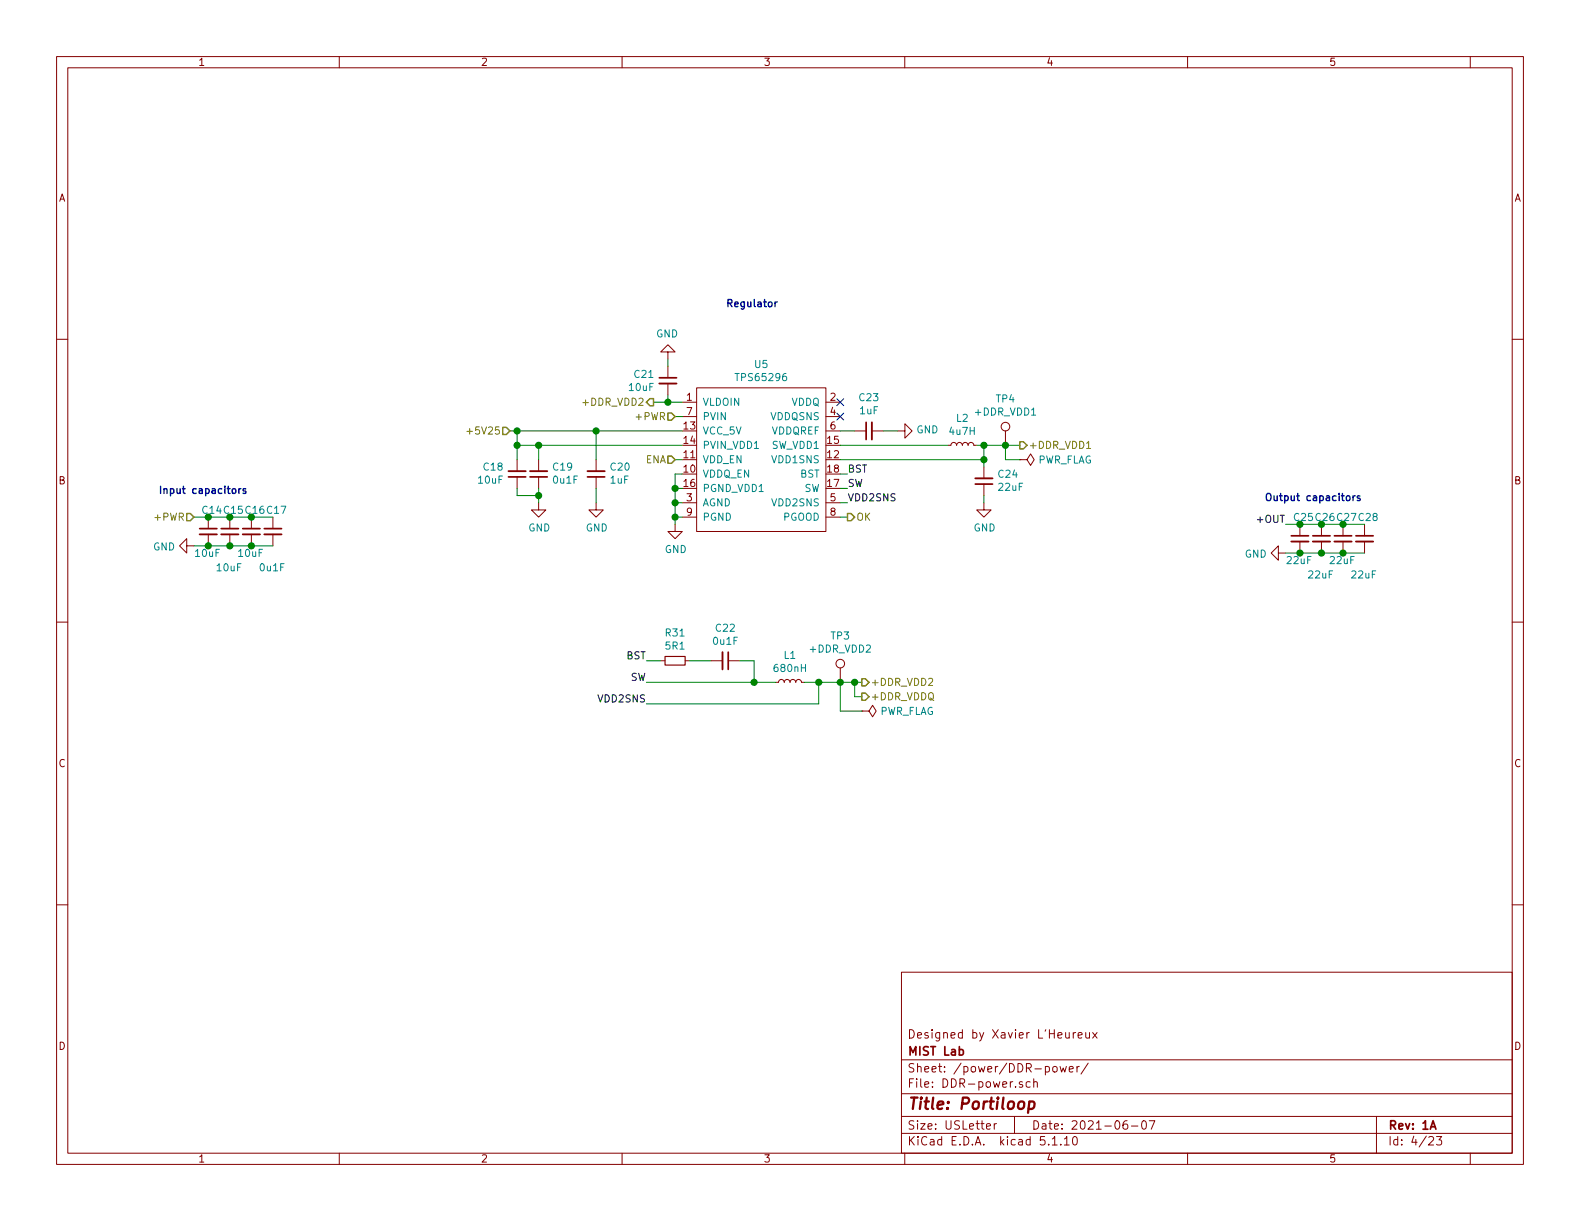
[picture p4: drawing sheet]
<svg xmlns="http://www.w3.org/2000/svg" width="279mm" height="216mm" viewBox="0 0 279 216" stroke-linecap="round" stroke-linejoin="round" font-family="sans-serif">
<g fill="none" stroke="#840000" stroke-width=".18">
<path d="M10 10h259.4v195.9h-259.4zM12 12h255.4v191.9h-255.4zM60 10v2M110 10v2M160 10v2M210 10v2M260 10v2M10 60h2M267.4 60h2M118.1 62.2h1.3l-1.3-1.2-1.3 1.2h1.3v1.3M118.1 64.8v2M118.1 67.8v2.1"/>
<path d="M120.6 71.1h2.6M120.6 73.7h2.6M123.2 68.6h22.8v25.4h-22.8zM146 76.2h2.6M146 71.1h2.6M146 73.7h2.6M151.1 76.2h2.1M154.2 76.2h2M158.7 76.2h1.3v-1.3l1.3 1.3-1.3 1.3v-1.3M167.6 78.7h.5l.2-.3 .3-.2 .4 .2 .2 .3 .1-.3 .3-.2 .4 .2 .2 .3 .1-.3 .3-.2 .4 .2 .2 .3 .1-.3 .3-.2 .4 .2 .2 .3h.5M177.8 76.2v2.5M33 96.5v-1.2l-1.3 1.2 1.3 1.3v-1.3h1.3"/>
<path d="M36.8 91.4v2.1M36.8 94.5v2M40.6 91.4v2.1M40.6 94.5v2M44.4 91.4v2.1M44.4 94.5v2M48.3 91.4v2.1M48.3 94.5v2M91.4 81.3v2M91.4 84.3v2.1M95.2 88.9v1.3h1.3l-1.3 1.2-1.2-1.2h1.2M95.2 81.3v2"/>
<path d="M95.2 84.3v2.1M105.4 88.9v1.3h1.3l-1.3 1.2-1.3-1.2h1.3M105.4 81.3v2M105.4 84.3v2.1M119.4 92.7v1.3h1.2l-1.2 1.3-1.3-1.3h1.3M120.6 88.9h2.6M120.6 91.4h2.6M146 88.9h2.6M146 91.4h2.6M174 88.9v1.3h1.3l-1.3 1.2-1.3-1.2h1.3M174 82.6v2M174 85.6v2"/>
<path d="M180.3 81.3h1.3l.6-1 .7 1-.7 1-.6-1M180.3 81.3h.1M226.1 97.8v-1.3l-1.3 1.3 1.3 1.3v-1.3h1.2M229.9 92.7v2M229.9 95.8v2M233.7 92.7v2M233.7 95.8v2M237.5 92.7v2M237.5 95.8v2M241.3 92.7v2M241.3 95.8v2M10 110h2"/>
<path d="M116.8 116.8h.8M121.2 116.8h.7M125.7 116.8h2.1M128.8 116.8h2M148.6 118.1v2.6M267.4 110h2M137.2 120.7h.5l.1-.4 .3-.2 .4 .2 .2 .4 .1-.4 .3-.2 .4 .2 .2 .4 .1-.4 .3-.2 .4 .2 .2 .4 .1-.4 .3-.2 .5 .2 .1 .4h.5M152.4 125.7h1.3l.6-1 .6 1-.6 1-.6-1M152.4 125.7h.1M10 160h2M267.4 160h2M159.4 171.9h108v32h-108z"/>
<path d="M159.4 197.4h108M159.4 193.4h108M159.4 187.4h108M174.4 199.2l.8-.2-.1-.2-.4-.1-.3 .2 .1 .7h.6M175.8 198.7v1M176.2 198.7l-.3 .1-.1 .2M179.4 197.4v3M180.8 191.3h-.4l-.2 .2 .1 .2 .5 .1v.4h-.6M182.2 191.3h-.5l-.2 .2v.6l.2 .2 .5-.1M182.8 191.4l.2-.1h.4v1M182.8 190.8v1.5M186.2 188.7l.2-.1 .5 .1v.7l-.2 .2-.5-.2z"/>
<path d="M187.5 188.6l.2 1 .3-.8 .3 .8 .3-1M189.1 189.1l.7-.2-.1-.3h-.4l-.2 .2 .1 .7h.5M189.8 182.6v1M190.2 182.6l-.4 .3M190.4 188.6v1M190.7 183.1l.7-.2-.1-.2-.4-.1-.2 .2v.7h.6M190.9 188.6l-.4 .1-.1 .1M192 182.6v.8a.39 .39 0 0 0 .7 0M192.4 188l-1.2 1.9M192.7 182.6v1M193.2 182.6l.8 1M194 182.6l-.8 1"/>
<path d="M199.3 198.2a.62 .62 0 0 0-.7 .6l.1 .7 .2 .2 .5-.2v-.5l-.1-.2h-.4l-.3 .2M200.1 199.1h1.1M202 198.3l.4-.1a.94 .94 0 0 1 0 1.5 .82 .82 0 0 1-.4-1.4zM203.2 198.2h1l-.6 1.5M243.4 197.4v6.5M60 203.9v2M110 203.9v2M159.4 200.4h108M160 203.9v2M186.1 201.4l.4-.4v1.5M186.1 202.5h.8M187.6 202.3v.2"/>
<path d="M188.2 201.4l.4-.4v1.5M188.2 202.5h.9M189.8 201.1l.3-.1a.94 .94 0 0 1 0 1.5l-.4-.3v-.7zM210 203.9v2M252.7 201.1l.2-.1h.3l.3 .4-.9 1.1h.9M254 201h.9l-.4 .5 .4 .2v.6l-.2 .2-.7-.2M260 203.9v2"/>
<circle cx="177.8" cy="75.4" r=".76"/>
<circle cx="148.6" cy="117.3" r=".76"/>
</g>
<g fill="none" stroke="#840000" stroke-width=".3">
<path d="M116.6 66.8h3M153.2 74.7v3M35.3 93.5h3.1M39.1 93.5h3.1M42.9 93.5h3.1M46.7 93.5h3.1M89.9 84.3h3.1M93.7 84.3h3.1M103.9 84.3h3M172.5 85.6h3M228.3 94.7h3.1M232.2 94.7h3"/>
<path d="M236 94.7h3M239.8 94.7h3M128.8 115.3v3.1M169.6 185.6h.5l.3 .3-.2 .6h-.6M252.9 199.7l.5-1.5 .5 1.5"/>
</g>
<path d="M182 194.8h.8l.2 .3-.1 .6a.66 .66 0 0 1-1 .3M182 194.8l-.2 2" fill="none" stroke="#840000" stroke-width=".41"/>
<g fill="none" stroke="#840000" stroke-width=".33">
<path d="M116.6 67.8h3M154.2 74.7v3M35.3 94.5h3.1M39.1 94.5h3.1M42.9 94.5h3.1M46.7 94.5h3.1M89.9 83.3h3.1M93.7 83.3h3.1M103.9 83.3h3M172.5 84.6h3M228.3 95.8h3.1M232.2 95.8h3"/>
<path d="M236 95.8h3M239.8 95.8h3M127.8 115.3v3.1"/>
</g>
<path d="M117.6 116.1h3.6v1.5h-3.6z" fill="none" stroke="#840000" stroke-width=".2"/>
<g fill="none" stroke="#008400" stroke-width=".18">
<path d="M90.2 76.2h30.4M91.4 78.7h29.2M91.4 76.2v5.1M95.2 78.7v2.6M105.4 76.2v5.1M115.6 71.1h5M118.1 63.5v1.3M118.1 69.9v1.2M119.4 73.7h1.2M148.6 78.7h19M148.6 76.2h2.5M156.2 76.2h2.5"/>
<path d="M172.7 78.7h7.6M174 78.7v3.9M177.8 78.7v2.6h2.5M34.3 96.5h14M34.3 91.4h14M91.4 86.4v1.2h3.8M95.2 86.4v2.5M105.4 86.4v2.5M119.4 81.3h1.2M119.4 88.9h1.2M119.4 86.4h1.2M119.4 91.4h1.2"/>
<path d="M120.6 83.8h-1.2v8.9M148.6 83.8h1.3M148.6 81.3h25.4M148.6 88.9h1.3M148.6 86.4h1.3M148.6 91.4h1.3M174 87.6v1.3M227.3 92.7h14M227.3 97.8h14M114.3 116.8h2.5M121.9 116.8h3.8M130.8 116.8h2.5v3.9"/>
<path d="M114.3 120.7h22.9M142.2 120.7h10.2M144.8 120.7v3.8h-30.5M148.6 120.7v5h3.8M151.1 120.7v2.5h1.3"/>
</g>
<path d="M88.9 75.6h.6l.7 .6-.7 .6h-.6zM114.9 70.5h.7v1.3h-.7l-.6-.7zM118.1 73h.6l.7 .7-.7 .6h-.6zM180.3 78.1h.7l.6 .6-.6 .7h-.7zM33 90.8h.7l.6 .6-.6 .7h-.7zM118.1 80.6h.6l.7 .7-.7 .6h-.6zM149.9 90.8h.6l.6 .6-.6 .7h-.6zM152.4 122.6h.6l.7 .6-.7 .6h-.6zM152.4 120h.6l.7 .7-.7 .6h-.6z" fill="none" stroke="#848400" stroke-width=".25"/>
<path d="M82.6 76.3h.9M192.2 79.3h.7" fill="none" stroke="#848400" stroke-width=".18"/>
<path d="M137.4 53.4l-.3 .2M42.2 86.4v.8M42.6 86.4l-.4 .2M43.5 86.5l-.3-.1-.2 .2v.2l.5 .1v.3h-.5M239.3 87.7v.8M239.6 87.7l-.3 .2M240.5 87.7h-.3l-.2 .2 .1 .1 .4 .2v.3h-.5" fill="none" stroke="#0000c2" stroke-width=".25"/>
<g fill="#008400" stroke="#008400" stroke-width=".25">
<circle cx="177.8" cy="78.7" r=".51"/>
<circle cx="119.4" cy="88.9" r=".51"/>
<circle cx="40.6" cy="91.4" r=".51"/>
<circle cx="91.4" cy="78.7" r=".51"/>
<circle cx="148.6" cy="120.7" r=".51"/>
<circle cx="119.4" cy="86.4" r=".51"/>
<circle cx="95.3" cy="78.7" r=".51"/>
<circle cx="144.8" cy="120.7" r=".51"/>
<circle cx="229.9" cy="97.8" r=".51"/>
<circle cx="44.5" cy="91.4" r=".51"/>
<circle cx="118.1" cy="71.1" r=".51"/>
<circle cx="95.3" cy="87.6" r=".51"/>
<circle cx="237.5" cy="92.7" r=".51"/>
<circle cx="233.7" cy="92.7" r=".51"/>
<circle cx="40.6" cy="96.5" r=".51"/>
<circle cx="229.9" cy="92.7" r=".51"/>
<circle cx="174" cy="81.3" r=".51"/>
<circle cx="36.8" cy="96.5" r=".51"/>
<circle cx="151.1" cy="120.7" r=".51"/>
<circle cx="174" cy="78.7" r=".51"/>
<circle cx="36.8" cy="91.4" r=".51"/>
<circle cx="44.5" cy="96.5" r=".51"/>
<circle cx="237.5" cy="97.8" r=".51"/>
<circle cx="133.4" cy="120.7" r=".51"/>
<circle cx="233.7" cy="97.8" r=".51"/>
<circle cx="119.4" cy="91.4" r=".51"/>
<circle cx="105.4" cy="76.2" r=".51"/>
<circle cx="91.4" cy="76.2" r=".51"/>
</g>
<path d="M148 73.1l1.2 1.2M148 70.5l1.2 1.2M149.2 73.1l-1.2 1.2M149.2 70.5l-1.2 1.2" fill="none" stroke="#000084" stroke-width=".18"/>
<text font-size="2.8" fill="#840000" x="160.4" y="196.2">Title: Portiloop</text>
<g font-size="2.1" fill="#840000">
<text x="160.4" y="183.6">Designed by Xavier L'Heureux</text>
<text x="160.4" y="189.6">Sheet: /power/DDR-power/</text>
<text x="160.4" y="186.6">MIST Lab</text>
<text x="160.4" y="192.3">File: DDR-power.sch</text>
<text x="160.4" y="202.5">KiCad E.D.A. kicad 5.1.10</text>
<text x="160.4" y="199.7">Size: USLetter</text>
<text x="182.4" y="199.7">Date: 2021-06-07</text>
<text x="245.4" y="199.7">Rev: 1A</text>
<text x="245.4" y="202.5">Id: 4/23</text>
</g>
<g font-size="1.8" fill="#840000">
<text x="35" y="11.6">1</text>
<text x="85" y="11.6">2</text>
<text x="135" y="11.6">3</text>
<text x="185" y="11.6">4</text>
<text x="235" y="11.6">5</text>
<text x="10.4" y="35.6">A</text>
<text x="267.8" y="35.6">A</text>
<text x="121.4" y="70.9">1</text>
<text x="146.8" y="70.9">2</text>
<text x="121" y="75.9">13</text>
<text x="121.4" y="73.4">7</text>
<text x="146.8" y="73.4">4</text>
<text x="146.8" y="75.9">6</text>
<text x="121" y="83.6">10</text>
<text x="121" y="81">11</text>
<text x="121" y="78.5">14</text>
<text x="146.4" y="81">12</text>
<text x="146.4" y="78.5">15</text>
<text x="146.4" y="83.6">18</text>
<text x="10.4" y="85.6">B</text>
<text x="121" y="86.1">16</text>
<text x="121.4" y="88.6">3</text>
<text x="146.4" y="86.1">17</text>
<text x="146.8" y="88.6">5</text>
<text x="267.8" y="85.6">B</text>
<text x="121.4" y="91.2">9</text>
<text x="146.8" y="91.2">8</text>
<text x="10.4" y="135.6">C</text>
<text x="267.8" y="135.6">C</text>
<text x="10.4" y="185.6">D</text>
<text x="267.8" y="185.6">D</text>
<text x="35" y="205.5">1</text>
<text x="85" y="205.5">2</text>
<text x="135" y="205.5">3</text>
<text x="185" y="205.5">4</text>
<text x="235" y="205.5">5</text>
</g>
<g font-size="1.8" fill="#008484">
<text x="116" y="59.7">GND</text>
<text x="133.5" y="65.1">U5</text>
<text x="111.3" y="69.1">10uF</text>
<text x="112.2" y="66.8">C21</text>
<text x="124.2" y="71.8">VLDOIN</text>
<text x="130.5" y="67.4">TPS65296</text>
<text x="139.9" y="71.8">VDDQ</text>
<text x="152" y="70.9">C23</text>
<text x="176.2" y="71.2">TP4</text>
<text x="124.2" y="76.8">VCC_5V</text>
<text x="124.2" y="74.3">PVIN</text>
<text x="136.3" y="74.3">VDDQSNS</text>
<text x="136.4" y="76.8">VDDQREF</text>
<text x="152.1" y="73.3">1uF</text>
<text x="162.1" y="76.6">GND</text>
<text x="168" y="76.9">4u7H</text>
<text x="169.2" y="74.6">L2</text>
<text x="172.5" y="73.5">+DDR_VDD1</text>
<text x="85.6" y="83.2">C18</text>
<text x="97.9" y="83.2">C19</text>
<text x="108" y="83.2">C20</text>
<text x="124.2" y="81.9">VDD_EN</text>
<text x="124.2" y="79.4">PVIN_VDD1</text>
<text x="136.5" y="79.4">SW_VDD1</text>
<text x="136.7" y="81.9">VDD1SNS</text>
<text x="183.4" y="82">PWR_FLAG</text>
<text x="84.7" y="85.5">10uF</text>
<text x="97.9" y="85.5">0u1F</text>
<text x="108" y="85.5">1uF</text>
<text x="124.2" y="84.5">VDDQ_EN</text>
<text x="124.2" y="87">PGND_VDD1</text>
<text x="124.2" y="89.5">AGND</text>
<text x="136.7" y="89.5">VDD2SNS</text>
<text x="141.5" y="84.5">BST</text>
<text x="142.2" y="87">SW</text>
<text x="176.6" y="84.5">C24</text>
<text x="176.7" y="86.8">22uF</text>
<text x="35.8" y="90.9">C14 C15 C16 C17</text>
<text x="93.4" y="94">GND</text>
<text x="103.6" y="94">GND</text>
<text x="124.2" y="92.1">PGND</text>
<text x="138.5" y="92.1">PGOOD</text>
<text x="172.2" y="94">GND</text>
<text x="228.9" y="92.1">C25 C26 C27 C28</text>
<text x="27.1" y="97.3">GND</text>
<text x="34.6" y="98.5">10uF</text>
<text x="38.4" y="101">10uF</text>
<text x="42.2" y="98.5">10uF</text>
<text x="46.1" y="101">0u1F</text>
<text x="117.6" y="97.8">GND</text>
<text x="220.1" y="98.6">GND</text>
<text x="227.7" y="99.7">22uF</text>
<text x="235.3" y="99.7">22uF</text>
<text x="231.5" y="102.3">22uF</text>
<text x="239.1" y="102.3">22uF</text>
<text x="117.8" y="112.5">R31</text>
<text x="126.6" y="111.7">C22</text>
<text x="147" y="113.1">TP3</text>
<text x="117.8" y="114.9">5R1</text>
<text x="126.2" y="114">0u1F</text>
<text x="137.1" y="118.8">680nH</text>
<text x="138.7" y="116.5">L1</text>
<text x="143.3" y="115.4">+DDR_VDD2</text>
<text x="155.5" y="126.4">PWR_FLAG</text>
</g>
<g font-size="1.8" fill="#0000c2">
<text x="128.3" y="54.3">Regulator</text>
<text x="27.9" y="87.3">Input capacitors</text>
<text x="223.5" y="88.6">Output capacitors</text>
</g>
<g font-size="1.8" fill="#848400">
<text x="103.5" y="71.8">+DDR_VDD2</text>
<text x="83.5" y="76.8">+5V25</text>
<text x="112.7" y="74.3">+PWR</text>
<text x="114.1" y="81.9">ENA</text>
<text x="181.9" y="79.4">+DDR_VDD1</text>
<text x="27.6" y="92.1">+PWR</text>
<text x="151.4" y="92.1">OK</text>
<text x="153.9" y="123.8">+DDR_VDDQ</text>
<text x="153.9" y="121.3">+DDR_VDD2</text>
</g>
<g font-size="1.8">
<text x="149.9" y="83.6">BST</text>
<text x="149.9" y="88.6">VDD2SNS</text>
<text x="149.9" y="86.1">SW</text>
<text x="222.6" y="92.5">+OUT</text>
<text x="110.8" y="116.6">BST</text>
<text x="105.9" y="124.2">VDD2SNS</text>
<text x="111.5" y="120.4">SW</text>
</g>
</svg>
